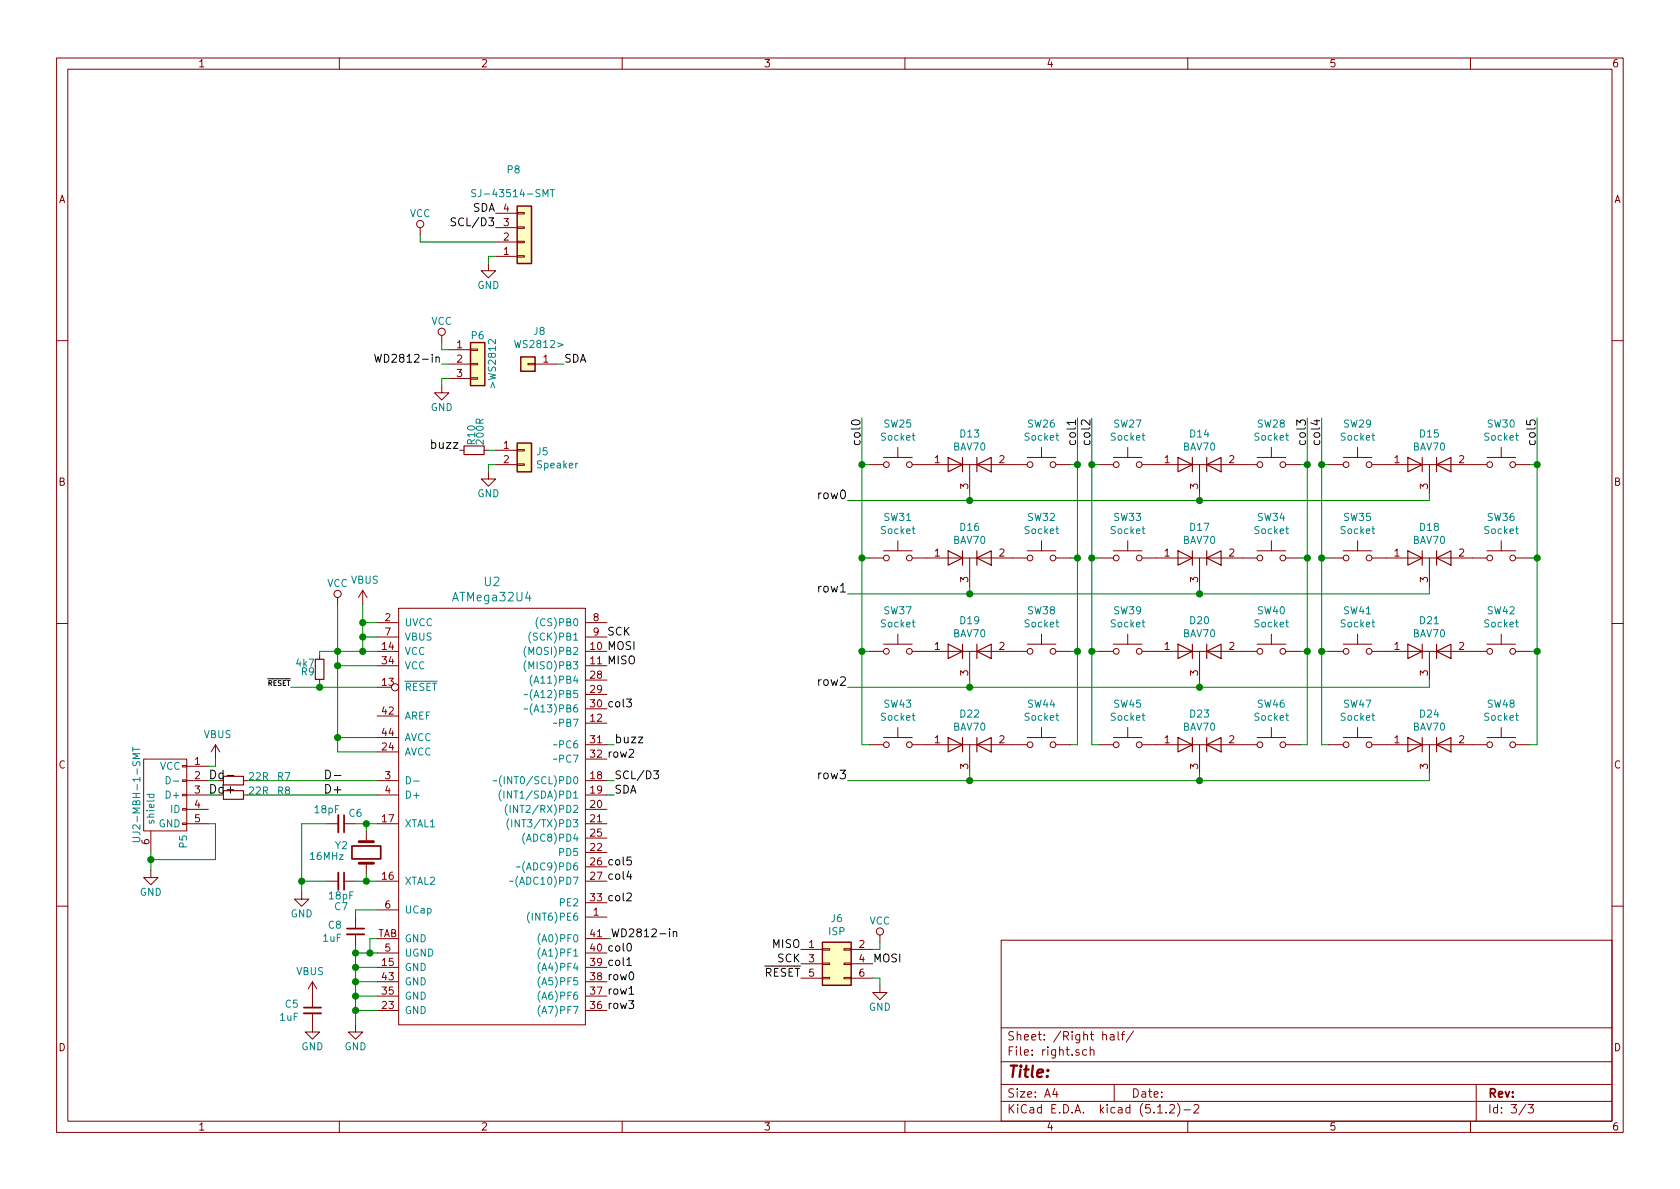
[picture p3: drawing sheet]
EESchema Schematic File Version 4
LIBS:lets_split_panel-cache
EELAYER 26 0
EELAYER END
$Descr A4 11693 8268
encoding utf-8
Sheet 3 3
Title ""
Date ""
Rev ""
Comp ""
Comment1 ""
Comment2 ""
Comment3 ""
Comment4 ""
$EndDescr
$Comp
L lets_split_panel-rescue:VCC-RESCUE-lets_split_panel #PWR020
U 1 1
P 2925 1625
F 0 "#PWR020" H 2925 1475 50  0001 C CNN
F 1 "VCC" H 2925 1775 50  0000 C CNN
F 2 "" H 2925 1625 50  0000 C CNN
F 3 "" H 2925 1625 50  0000 C CNN
	1    2925 1625
	1    0    0    -1  
$EndComp
$Comp
L lets_split_panel-rescue:GND-RESCUE-lets_split_panel #PWR021
U 1 1
P 3400 1825
F 0 "#PWR021" H 3400 1575 50  0001 C CNN
F 1 "GND" H 3400 1675 50  0000 C CNN
F 2 "" H 3400 1825 50  0000 C CNN
F 3 "" H 3400 1825 50  0000 C CNN
	1    3400 1825
	1    0    0    -1  
$EndComp
Text Label 4225 6625 0    55   ~ 0
col0
Text Label 4225 6725 0    55   ~ 0
col1
Text Label 4225 6275 0    55   ~ 0
col2
Text Label 4225 4925 0    55   ~ 0
col3
Text Label 4225 6125 0    55   ~ 0
col4
Text Label 4225 6025 0    55   ~ 0
col5
Text Label 4225 7025 0    55   ~ 0
row3
Text Label 4225 5275 0    55   ~ 0
row2
Text Label 4225 6925 0    55   ~ 0
row1
Text Label 4225 6825 0    55   ~ 0
row0
$Comp
L lets_split_panel-rescue:VCC-RESCUE-lets_split_panel #PWR022
U 1 1
P 2350 4200
F 0 "#PWR022" H 2350 4050 50  0001 C CNN
F 1 "VCC" H 2350 4350 50  0000 C CNN
F 2 "" H 2350 4200 50  0000 C CNN
F 3 "" H 2350 4200 50  0000 C CNN
	1    2350 4200
	1    0    0    -1  
$EndComp
$Comp
L lets_split_panel-rescue:GND-RESCUE-lets_split_panel #PWR023
U 1 1
P 2475 7125
F 0 "#PWR023" H 2475 6875 50  0001 C CNN
F 1 "GND" H 2475 6975 50  0000 C CNN
F 2 "" H 2475 7125 50  0000 C CNN
F 3 "" H 2475 7125 50  0000 C CNN
	1    2475 7125
	1    0    0    -1  
$EndComp
Text Label 3450 1575 2    55   ~ 0
SCL/D3
Text Label 3450 1475 2    55   ~ 0
SDA
$Comp
L lets_split_panel-rescue:USB_OTG-RESCUE-lets_split-RESCUE-lets_split_panel P5
U 1 1
P 1150 5525
F 0 "P5" H 1475 5400 50  0000 C CNN
F 1 "UJ2-MBH-1-SMT" H 1150 5725 50  0000 C CNN
F 2 "Connectors:USB-Mini-B-SMD" V 1100 5425 50  0001 C CNN
F 3 "" V 1100 5425 50  0000 C CNN
	1    1150 5525
	0    -1   1    0   
$EndComp
$Comp
L lets_split_panel-rescue:Conn_01x03-RESCUE-lets_split_panel P6
U 1 1
P 3325 2525
F 0 "P6" H 3325 2725 50  0000 C CNN
F 1 ">WS2812" V 3425 2525 50  0000 C CNN
F 2 "Wirepads:SMD_PAD_1x03_Pitch2.54mm" H 3325 2525 50  0001 C CNN
F 3 "" H 3325 2525 50  0000 C CNN
	1    3325 2525
	1    0    0    -1  
$EndComp
$Comp
L lets_split_panel-rescue:VCC-RESCUE-lets_split_panel #PWR025
U 1 1
P 3075 2375
F 0 "#PWR025" H 3075 2225 50  0001 C CNN
F 1 "VCC" H 3075 2525 50  0000 C CNN
F 2 "" H 3075 2375 50  0000 C CNN
F 3 "" H 3075 2375 50  0000 C CNN
	1    3075 2375
	1    0    0    -1  
$EndComp
$Comp
L lets_split_panel-rescue:GND-RESCUE-lets_split_panel #PWR026
U 1 1
P 3075 2675
F 0 "#PWR026" H 3075 2425 50  0001 C CNN
F 1 "GND" H 3075 2525 50  0000 C CNN
F 2 "" H 3075 2675 50  0000 C CNN
F 3 "" H 3075 2675 50  0000 C CNN
	1    3075 2675
	1    0    0    -1  
$EndComp
$Comp
L lets_split_panel-rescue:Conn_01x02-RESCUE-lets_split_panel J5
U 1 1
P 3650 3125
F 0 "J5" H 3730 3117 50  0000 L CNN
F 1 "Speaker" H 3730 3026 50  0000 L CNN
F 2 "Buzzers_Beepers:Buzzer_12x9.5RM7.6" H 3650 3125 50  0001 C CNN
F 3 "" H 3650 3125 50  0001 C CNN
	1    3650 3125
	1    0    0    -1  
$EndComp
$Comp
L lets_split_panel-rescue:GND-RESCUE-lets_split_panel #PWR027
U 1 1
P 3400 3275
F 0 "#PWR027" H 3400 3025 50  0001 C CNN
F 1 "GND" H 3400 3125 50  0000 C CNN
F 2 "" H 3400 3275 50  0000 C CNN
F 3 "" H 3400 3275 50  0000 C CNN
	1    3400 3275
	1    0    0    -1  
$EndComp
$Comp
L lets_split_panel-rescue:R_Small-RESCUE-lets_split_panel R10
U 1 1
P 3300 3125
F 0 "R10" H 3330 3145 50  0000 L CNN
F 1 "200R" H 3330 3085 50  0000 L CNN
F 2 "Resistors_SMD:R_0603" H 3300 3125 50  0001 C CNN
F 3 "" H 3300 3125 50  0000 C CNN
	1    3300 3125
	0    -1   -1   0   
$EndComp
$Comp
L lets_split_panel-rescue:Conn_01x04-RESCUE-lets_split_panel P8
U 1 1
P 3650 1675
F 0 "P8" H 3575 1175 50  0000 C CNN
F 1 "SJ-43514-SMT" H 3569 1341 50  0000 C CNN
F 2 "Connectors:SJ-4351X-SMT" H 3650 1675 50  0001 C CNN
F 3 "" H 3650 1675 50  0001 C CNN
	1    3650 1675
	1    0    0    1   
$EndComp
$Comp
L lets_split_panel-rescue:ATMega32U4-RESCUE-lets_split_panel U2
U 1 1
P 2875 4975
AR Path="/5A0E298E" Ref="U2"  Part="1" 
AR Path="/5A0DF911/5A0E298E" Ref="U2"  Part="1" 
F 0 "U2" H 3425 5912 60  0000 C CNN
F 1 "ATMega32U4" H 3425 5806 60  0000 C CNN
F 2 "SeeedOPL-IC-2016:QFN44G-0.5-7X7MM" H 4575 5925 60  0001 C CNN
F 3 "" H 4575 5925 60  0000 C CNN
	1    2875 4975
	1    0    0    -1  
$EndComp
Text Label 4250 6525 0    55   ~ 0
WD2812-in
Text Label 3075 2525 2    55   ~ 0
WD2812-in
Text Label 3925 2525 0    55   ~ 0
SDA
Text Label 4275 5525 0    55   ~ 0
SDA
Text Label 4275 5425 0    55   ~ 0
SCL/D3
Text Label 4275 5175 0    60   ~ 0
buzz
Text Label 3200 3125 2    60   ~ 0
buzz
$Comp
L lets_split_panel-rescue:Crystal-RESCUE-lets_split_panel Y2
U 1 1
P 2550 5925
F 0 "Y2" V 2500 6050 50  0000 L CNN
F 1 "16MHz" V 2575 6075 50  0000 L CNN
F 2 "Crystals:Crystal_SMD_Abracon_ABM3-2pin_5.0x3.2mm" H 2550 5925 50  0001 C CNN
F 3 "" H 2550 5925 50  0001 C CNN
	1    2550 5925
	0    -1   1    0   
$EndComp
$Comp
L lets_split_panel-rescue:R_Small-RESCUE-lets_split_panel R9
U 1 1
P 2225 4650
F 0 "R9" H 2255 4670 50  0000 L CNN
F 1 "4k7" H 2255 4610 50  0000 L CNN
F 2 "Resistors_SMD:R_0603" H 2225 4650 50  0001 C CNN
F 3 "" H 2225 4650 50  0000 C CNN
	1    2225 4650
	-1   0    0    1   
$EndComp
$Comp
L lets_split_panel-rescue:VBUS-RESCUE-lets_split_panel #PWR030
U 1 1
P 2525 4200
F 0 "#PWR030" H 2525 4050 50  0001 C CNN
F 1 "VBUS" H 2540 4373 50  0000 C CNN
F 2 "" H 2525 4200 50  0001 C CNN
F 3 "" H 2525 4200 50  0001 C CNN
	1    2525 4200
	1    0    0    -1  
$EndComp
$Comp
L lets_split_panel-rescue:C_Small-RESCUE-lets_split_panel C8
U 1 1
P 2475 6475
F 0 "C8" H 2567 6521 50  0000 L CNN
F 1 "1uF" H 2567 6430 50  0000 L CNN
F 2 "Capacitors_SMD:C_0603" H 2475 6475 50  0001 C CNN
F 3 "" H 2475 6475 50  0001 C CNN
	1    2475 6475
	-1   0    0    -1  
$EndComp
$Comp
L lets_split_panel-rescue:C_Small-RESCUE-lets_split_panel C6
U 1 1
P 2375 5725
F 0 "C6" V 2300 5825 50  0000 C CNN
F 1 "18pF" V 2275 5625 50  0000 C CNN
F 2 "Capacitors_SMD:C_0603" H 2375 5725 50  0001 C CNN
F 3 "" H 2375 5725 50  0001 C CNN
	1    2375 5725
	0    1    1    0   
$EndComp
$Comp
L lets_split_panel-rescue:C_Small-RESCUE-lets_split_panel C7
U 1 1
P 2375 6125
F 0 "C7" V 2550 6125 50  0000 C CNN
F 1 "18pF" V 2475 6125 50  0000 C CNN
F 2 "Capacitors_SMD:C_0603" H 2375 6125 50  0001 C CNN
F 3 "" H 2375 6125 50  0001 C CNN
	1    2375 6125
	0    1    1    0   
$EndComp
$Comp
L lets_split_panel-rescue:R_Small-RESCUE-lets_split_panel R7
U 1 1
P 1625 5425
F 0 "R7" V 1650 5125 50  0000 R CNN
F 1 "22R" V 1650 5325 50  0000 R CNN
F 2 "Resistors_SMD:R_0603" H 1625 5425 50  0001 C CNN
F 3 "" H 1625 5425 50  0000 C CNN
	1    1625 5425
	0    -1   -1   0   
$EndComp
$Comp
L lets_split_panel-rescue:R_Small-RESCUE-lets_split_panel R8
U 1 1
P 1625 5525
F 0 "R8" V 1650 5225 50  0000 R CNN
F 1 "22R" V 1650 5425 50  0000 R CNN
F 2 "Resistors_SMD:R_0603" H 1625 5525 50  0001 C CNN
F 3 "" H 1625 5525 50  0000 C CNN
	1    1625 5525
	0    -1   -1   0   
$EndComp
$Comp
L lets_split_panel-rescue:VBUS-RESCUE-lets_split_panel #PWR031
U 1 1
P 1500 5275
F 0 "#PWR031" H 1500 5125 50  0001 C CNN
F 1 "VBUS" H 1515 5448 50  0000 C CNN
F 2 "" H 1500 5275 50  0001 C CNN
F 3 "" H 1500 5275 50  0001 C CNN
	1    1500 5275
	1    0    0    -1  
$EndComp
$Comp
L lets_split_panel-rescue:GND-RESCUE-lets_split_panel #PWR032
U 1 1
P 2100 6200
F 0 "#PWR032" H 2100 5950 50  0001 C CNN
F 1 "GND" H 2100 6050 50  0000 C CNN
F 2 "" H 2100 6200 50  0000 C CNN
F 3 "" H 2100 6200 50  0000 C CNN
	1    2100 6200
	1    0    0    -1  
$EndComp
$Comp
L lets_split_panel-rescue:GND-RESCUE-lets_split_panel #PWR033
U 1 1
P 1050 6050
F 0 "#PWR033" H 1050 5800 50  0001 C CNN
F 1 "GND" H 1050 5900 50  0000 C CNN
F 2 "" H 1050 6050 50  0000 C CNN
F 3 "" H 1050 6050 50  0000 C CNN
	1    1050 6050
	1    0    0    -1  
$EndComp
$Comp
L lets_split_panel-rescue:C_Small-RESCUE-lets_split_panel C5
U 1 1
P 2175 7025
F 0 "C5" H 2267 7071 50  0000 L CNN
F 1 "1uF" H 2267 6980 50  0000 L CNN
F 2 "Capacitors_SMD:C_0603" H 2175 7025 50  0001 C CNN
F 3 "" H 2175 7025 50  0001 C CNN
	1    2175 7025
	-1   0    0    -1  
$EndComp
Wire Wire Line
	2925 1675 3450 1675
Wire Wire Line
	2475 6575 2475 6625
Wire Wire Line
	2475 6925 2625 6925
Connection ~ 2475 7025
Wire Wire Line
	2475 6825 2625 6825
Connection ~ 2475 6925
Wire Wire Line
	2225 4525 2350 4525
Wire Wire Line
	2350 4200 2350 4525
Wire Wire Line
	3400 1825 3400 1775
Wire Wire Line
	3400 1775 3450 1775
Wire Wire Line
	2925 1625 2925 1675
Wire Wire Line
	3075 2375 3075 2425
Wire Wire Line
	3075 2425 3125 2425
Wire Wire Line
	3075 2675 3075 2625
Wire Wire Line
	3075 2625 3125 2625
Wire Wire Line
	3450 3225 3400 3225
Wire Wire Line
	3400 3225 3400 3275
Wire Wire Line
	3400 3125 3450 3125
Wire Wire Line
	3075 2525 3125 2525
Wire Wire Line
	2475 6725 2625 6725
Connection ~ 2475 6825
Wire Wire Line
	2475 6625 2575 6625
Connection ~ 2475 6725
Wire Wire Line
	3925 2525 3875 2525
Wire Wire Line
	4275 5425 4225 5425
Wire Wire Line
	4225 5525 4275 5525
Wire Wire Line
	4275 5175 4225 5175
Wire Wire Line
	2350 4625 2625 4625
Connection ~ 2350 4525
Wire Wire Line
	2350 5225 2625 5225
Connection ~ 2350 4625
Wire Wire Line
	2625 5125 2350 5125
Connection ~ 2350 5125
Wire Wire Line
	2550 5775 2550 5725
Wire Wire Line
	2475 5725 2550 5725
Wire Wire Line
	2550 6075 2550 6125
Wire Wire Line
	2475 6125 2550 6125
Wire Wire Line
	2225 4775 2225 4750
Connection ~ 2225 4775
Wire Wire Line
	2225 4525 2225 4550
Wire Wire Line
	2525 4200 2525 4325
Wire Wire Line
	2525 4425 2625 4425
Wire Wire Line
	2625 4325 2525 4325
Connection ~ 2525 4325
Wire Wire Line
	2475 6375 2475 6325
Wire Wire Line
	2475 6325 2625 6325
Connection ~ 2475 6625
Connection ~ 2550 6125
Connection ~ 2550 5725
Connection ~ 2100 6125
Wire Wire Line
	1725 5425 2625 5425
Wire Wire Line
	2625 5525 1725 5525
Wire Wire Line
	1450 5325 1500 5325
Wire Wire Line
	1500 5325 1500 5275
Wire Wire Line
	1050 5925 1050 5975
Wire Wire Line
	2100 5725 2275 5725
Wire Wire Line
	2275 6125 2100 6125
Wire Wire Line
	2475 7025 2625 7025
Wire Wire Line
	2100 5725 2100 6125
Wire Wire Line
	1050 5975 1500 5975
Wire Wire Line
	1500 5975 1500 5725
Wire Wire Line
	1500 5725 1450 5725
Connection ~ 1050 5975
$Comp
L lets_split_panel-rescue:VBUS-RESCUE-lets_split_panel #PWR034
U 1 1
P 2175 6925
F 0 "#PWR034" H 2175 6775 50  0001 C CNN
F 1 "VBUS" H 2190 7098 50  0000 C CNN
F 2 "" H 2175 6925 50  0001 C CNN
F 3 "" H 2175 6925 50  0001 C CNN
	1    2175 6925
	-1   0    0    -1  
$EndComp
$Comp
L lets_split_panel-rescue:GND-RESCUE-lets_split_panel #PWR035
U 1 1
P 2175 7125
F 0 "#PWR035" H 2175 6875 50  0001 C CNN
F 1 "GND" H 2175 6975 50  0000 C CNN
F 2 "" H 2175 7125 50  0000 C CNN
F 3 "" H 2175 7125 50  0000 C CNN
	1    2175 7125
	-1   0    0    -1  
$EndComp
Wire Wire Line
	2625 6525 2575 6525
Wire Wire Line
	2575 6525 2575 6625
Connection ~ 2575 6625
Text Label 2250 5425 0    60   ~ 0
D-
Text Label 2250 5525 0    60   ~ 0
D+
Connection ~ 2525 4525
Connection ~ 2525 4425
Wire Wire Line
	4225 6525 4250 6525
$Comp
L lets_split_panel-rescue:Conn_02x03_Odd_Even-RESCUE-lets_split_panel J6
U 1 1
P 5775 6700
F 0 "J6" H 5825 7017 50  0000 C CNN
F 1 "ISP" H 5825 6926 50  0000 C CNN
F 2 "Pin_Headers:Pin_Header_Straight_2x03_Pitch2.54mm" H 5775 6700 50  0001 C CNN
F 3 "" H 5775 6700 50  0001 C CNN
	1    5775 6700
	1    0    0    -1  
$EndComp
Text Label 5575 6800 2    55   ~ 0
~RESET
Text Label 5575 6700 2    55   ~ 0
SCK
Text Label 2025 4775 2    35   ~ 0
~RESET
Text Label 4225 4525 0    55   ~ 0
MOSI
Text Label 4225 4625 0    55   ~ 0
MISO
Text Label 4225 4425 0    55   ~ 0
SCK
Wire Wire Line
	6075 6800 6125 6800
Wire Wire Line
	6125 6800 6125 6850
Wire Wire Line
	6075 6600 6125 6600
Wire Wire Line
	6125 6600 6125 6550
$Comp
L lets_split_panel-rescue:VCC-RESCUE-lets_split_panel #PWR037
U 1 1
P 6125 6550
F 0 "#PWR037" H 6125 6400 50  0001 C CNN
F 1 "VCC" H 6125 6700 50  0000 C CNN
F 2 "" H 6125 6550 50  0000 C CNN
F 3 "" H 6125 6550 50  0000 C CNN
	1    6125 6550
	1    0    0    -1  
$EndComp
$Comp
L lets_split_panel-rescue:GND-RESCUE-lets_split_panel #PWR038
U 1 1
P 6125 6850
F 0 "#PWR038" H 6125 6600 50  0001 C CNN
F 1 "GND" H 6125 6700 50  0000 C CNN
F 2 "" H 6125 6850 50  0000 C CNN
F 3 "" H 6125 6850 50  0000 C CNN
	1    6125 6850
	1    0    0    -1  
$EndComp
Text Label 5575 6600 2    55   ~ 0
MISO
Text Label 6075 6700 0    55   ~ 0
MOSI
Text Label 1450 5425 0    60   ~ 0
Dd-
Wire Wire Line
	1450 5425 1525 5425
Text Label 1450 5525 0    60   ~ 0
Dd+
Wire Wire Line
	1450 5525 1525 5525
$Comp
L lets_split_panel-rescue:Conn_01x01-RESCUE-lets_split_panel J8
U 1 1
P 3675 2525
F 0 "J8" H 3595 2300 50  0000 C CNN
F 1 "WS2812>" H 3595 2391 50  0000 C CNN
F 2 "Pin_Headers:Pin_Header_Straight_1x01_Pitch2.54mm" H 3675 2525 50  0001 C CNN
F 3 "~" H 3675 2525 50  0001 C CNN
	1    3675 2525
	-1   0    0    1   
$EndComp
Text Label 5900 5425 2    60   ~ 0
row3
Text Label 5900 4125 2    60   ~ 0
row1
Text Label 5900 3475 2    60   ~ 0
row0
Text Label 7500 2900 3    60   ~ 0
col1
Text Label 6000 2900 3    60   ~ 0
col0
Text Label 9100 2900 3    60   ~ 0
col3
Text Label 5900 4775 2    60   ~ 0
row2
Text Label 7600 2900 3    60   ~ 0
col2
Text Label 9200 2900 3    60   ~ 0
col4
Text Label 10700 2900 3    60   ~ 0
col5
$Comp
L device:D_x2_KCom_AAK D13
U 1 1
P 6750 3225
F 0 "D13" H 6750 3441 50  0000 C CNN
F 1 "BAV70" H 6750 3350 50  0000 C CNN
F 2 "TO_SOT_Packages_SMD:SOT-23" H 6750 3225 50  0001 C CNN
F 3 "" H 6750 3225 50  0001 C CNN
	1    6750 3225
	1    0    0    -1  
$EndComp
$Comp
L lets_split_panel-rescue:SW_Push-RESCUE-lets_split_panel SW25
U 1 1
P 6250 3225
F 0 "SW25" H 6250 3510 50  0000 C CNN
F 1 "Socket" H 6250 3419 50  0000 C CNN
F 2 "CherryMX:Kailh-socket" H 6250 3425 50  0001 C CNN
F 3 "" H 6250 3425 50  0001 C CNN
	1    6250 3225
	1    0    0    -1  
$EndComp
Wire Wire Line
	6050 3225 6000 3225
Wire Wire Line
	6000 2900 6000 3225
Wire Wire Line
	7500 2900 7500 3225
Wire Wire Line
	7500 3225 7450 3225
Wire Wire Line
	6750 3425 6750 3475
Wire Wire Line
	5900 3475 6750 3475
$Comp
L device:D_x2_KCom_AAK D14
U 1 1
P 8350 3225
F 0 "D14" H 8350 3441 50  0000 C CNN
F 1 "BAV70" H 8350 3350 50  0000 C CNN
F 2 "TO_SOT_Packages_SMD:SOT-23" H 8350 3225 50  0001 C CNN
F 3 "" H 8350 3225 50  0001 C CNN
	1    8350 3225
	1    0    0    -1  
$EndComp
Wire Wire Line
	7650 3225 7600 3225
Wire Wire Line
	7600 2900 7600 3225
Wire Wire Line
	9100 2900 9100 3225
Wire Wire Line
	9100 3225 9050 3225
Wire Wire Line
	8350 3475 8350 3425
$Comp
L device:D_x2_KCom_AAK D15
U 1 1
P 9950 3225
F 0 "D15" H 9950 3441 50  0000 C CNN
F 1 "BAV70" H 9950 3350 50  0000 C CNN
F 2 "TO_SOT_Packages_SMD:SOT-23" H 9950 3225 50  0001 C CNN
F 3 "" H 9950 3225 50  0001 C CNN
	1    9950 3225
	1    0    0    -1  
$EndComp
Wire Wire Line
	9250 3225 9200 3225
Wire Wire Line
	9200 2900 9200 3225
Wire Wire Line
	10700 2900 10700 3225
Wire Wire Line
	10700 3225 10650 3225
Wire Wire Line
	9950 3475 9950 3425
Connection ~ 6750 3475
Connection ~ 8350 3475
$Comp
L lets_split_panel-rescue:SW_Push-RESCUE-lets_split_panel SW26
U 1 1
P 7250 3225
F 0 "SW26" H 7250 3510 50  0000 C CNN
F 1 "Socket" H 7250 3419 50  0000 C CNN
F 2 "CherryMX:Kailh-socket" H 7250 3425 50  0001 C CNN
F 3 "" H 7250 3425 50  0001 C CNN
	1    7250 3225
	1    0    0    -1  
$EndComp
$Comp
L lets_split_panel-rescue:SW_Push-RESCUE-lets_split_panel SW27
U 1 1
P 7850 3225
F 0 "SW27" H 7850 3510 50  0000 C CNN
F 1 "Socket" H 7850 3419 50  0000 C CNN
F 2 "CherryMX:Kailh-socket" H 7850 3425 50  0001 C CNN
F 3 "" H 7850 3425 50  0001 C CNN
	1    7850 3225
	1    0    0    -1  
$EndComp
$Comp
L lets_split_panel-rescue:SW_Push-RESCUE-lets_split_panel SW28
U 1 1
P 8850 3225
F 0 "SW28" H 8850 3510 50  0000 C CNN
F 1 "Socket" H 8850 3419 50  0000 C CNN
F 2 "CherryMX:Kailh-socket" H 8850 3425 50  0001 C CNN
F 3 "" H 8850 3425 50  0001 C CNN
	1    8850 3225
	1    0    0    -1  
$EndComp
$Comp
L lets_split_panel-rescue:SW_Push-RESCUE-lets_split_panel SW29
U 1 1
P 9450 3225
F 0 "SW29" H 9450 3510 50  0000 C CNN
F 1 "Socket" H 9450 3419 50  0000 C CNN
F 2 "CherryMX:Kailh-socket" H 9450 3425 50  0001 C CNN
F 3 "" H 9450 3425 50  0001 C CNN
	1    9450 3225
	1    0    0    -1  
$EndComp
$Comp
L lets_split_panel-rescue:SW_Push-RESCUE-lets_split_panel SW30
U 1 1
P 10450 3225
F 0 "SW30" H 10450 3510 50  0000 C CNN
F 1 "Socket" H 10450 3419 50  0000 C CNN
F 2 "CherryMX:Kailh-socket" H 10450 3425 50  0001 C CNN
F 3 "" H 10450 3425 50  0001 C CNN
	1    10450 3225
	1    0    0    -1  
$EndComp
$Comp
L device:D_x2_KCom_AAK D16
U 1 1
P 6750 3875
F 0 "D16" H 6750 4091 50  0000 C CNN
F 1 "BAV70" H 6750 4000 50  0000 C CNN
F 2 "TO_SOT_Packages_SMD:SOT-23" H 6750 3875 50  0001 C CNN
F 3 "" H 6750 3875 50  0001 C CNN
	1    6750 3875
	1    0    0    -1  
$EndComp
$Comp
L lets_split_panel-rescue:SW_Push-RESCUE-lets_split_panel SW31
U 1 1
P 6250 3875
F 0 "SW31" H 6250 4160 50  0000 C CNN
F 1 "Socket" H 6250 4069 50  0000 C CNN
F 2 "CherryMX:Kailh-socket" H 6250 4075 50  0001 C CNN
F 3 "" H 6250 4075 50  0001 C CNN
	1    6250 3875
	1    0    0    -1  
$EndComp
Wire Wire Line
	6050 3875 6000 3875
Wire Wire Line
	7500 3875 7450 3875
Wire Wire Line
	6750 4075 6750 4125
Wire Wire Line
	5900 4125 6750 4125
$Comp
L device:D_x2_KCom_AAK D17
U 1 1
P 8350 3875
F 0 "D17" H 8350 4091 50  0000 C CNN
F 1 "BAV70" H 8350 4000 50  0000 C CNN
F 2 "TO_SOT_Packages_SMD:SOT-23" H 8350 3875 50  0001 C CNN
F 3 "" H 8350 3875 50  0001 C CNN
	1    8350 3875
	1    0    0    -1  
$EndComp
Wire Wire Line
	7600 3875 7650 3875
Wire Wire Line
	9100 3875 9050 3875
Wire Wire Line
	8350 4125 8350 4075
$Comp
L device:D_x2_KCom_AAK D18
U 1 1
P 9950 3875
F 0 "D18" H 9950 4091 50  0000 C CNN
F 1 "BAV70" H 9950 4000 50  0000 C CNN
F 2 "TO_SOT_Packages_SMD:SOT-23" H 9950 3875 50  0001 C CNN
F 3 "" H 9950 3875 50  0001 C CNN
	1    9950 3875
	1    0    0    -1  
$EndComp
Wire Wire Line
	9250 3875 9200 3875
Wire Wire Line
	10700 3875 10650 3875
Wire Wire Line
	9950 4125 9950 4075
Connection ~ 6750 4125
Connection ~ 8350 4125
$Comp
L lets_split_panel-rescue:SW_Push-RESCUE-lets_split_panel SW32
U 1 1
P 7250 3875
F 0 "SW32" H 7250 4160 50  0000 C CNN
F 1 "Socket" H 7250 4069 50  0000 C CNN
F 2 "CherryMX:Kailh-socket" H 7250 4075 50  0001 C CNN
F 3 "" H 7250 4075 50  0001 C CNN
	1    7250 3875
	1    0    0    -1  
$EndComp
$Comp
L lets_split_panel-rescue:SW_Push-RESCUE-lets_split_panel SW33
U 1 1
P 7850 3875
F 0 "SW33" H 7850 4160 50  0000 C CNN
F 1 "Socket" H 7850 4069 50  0000 C CNN
F 2 "CherryMX:Kailh-socket" H 7850 4075 50  0001 C CNN
F 3 "" H 7850 4075 50  0001 C CNN
	1    7850 3875
	1    0    0    -1  
$EndComp
$Comp
L lets_split_panel-rescue:SW_Push-RESCUE-lets_split_panel SW34
U 1 1
P 8850 3875
F 0 "SW34" H 8850 4160 50  0000 C CNN
F 1 "Socket" H 8850 4069 50  0000 C CNN
F 2 "CherryMX:Kailh-socket" H 8850 4075 50  0001 C CNN
F 3 "" H 8850 4075 50  0001 C CNN
	1    8850 3875
	1    0    0    -1  
$EndComp
$Comp
L lets_split_panel-rescue:SW_Push-RESCUE-lets_split_panel SW35
U 1 1
P 9450 3875
F 0 "SW35" H 9450 4160 50  0000 C CNN
F 1 "Socket" H 9450 4069 50  0000 C CNN
F 2 "CherryMX:Kailh-socket" H 9450 4075 50  0001 C CNN
F 3 "" H 9450 4075 50  0001 C CNN
	1    9450 3875
	1    0    0    -1  
$EndComp
$Comp
L lets_split_panel-rescue:SW_Push-RESCUE-lets_split_panel SW36
U 1 1
P 10450 3875
F 0 "SW36" H 10450 4160 50  0000 C CNN
F 1 "Socket" H 10450 4069 50  0000 C CNN
F 2 "CherryMX:Kailh-socket" H 10450 4075 50  0001 C CNN
F 3 "" H 10450 4075 50  0001 C CNN
	1    10450 3875
	1    0    0    -1  
$EndComp
$Comp
L device:D_x2_KCom_AAK D19
U 1 1
P 6750 4525
F 0 "D19" H 6750 4741 50  0000 C CNN
F 1 "BAV70" H 6750 4650 50  0000 C CNN
F 2 "TO_SOT_Packages_SMD:SOT-23" H 6750 4525 50  0001 C CNN
F 3 "" H 6750 4525 50  0001 C CNN
	1    6750 4525
	1    0    0    -1  
$EndComp
$Comp
L lets_split_panel-rescue:SW_Push-RESCUE-lets_split_panel SW37
U 1 1
P 6250 4525
F 0 "SW37" H 6250 4810 50  0000 C CNN
F 1 "Socket" H 6250 4719 50  0000 C CNN
F 2 "CherryMX:Kailh-socket" H 6250 4725 50  0001 C CNN
F 3 "" H 6250 4725 50  0001 C CNN
	1    6250 4525
	1    0    0    -1  
$EndComp
Wire Wire Line
	6050 4525 6000 4525
Wire Wire Line
	7500 4525 7450 4525
Wire Wire Line
	6750 4725 6750 4775
Wire Wire Line
	5900 4775 6750 4775
$Comp
L device:D_x2_KCom_AAK D20
U 1 1
P 8350 4525
F 0 "D20" H 8350 4741 50  0000 C CNN
F 1 "BAV70" H 8350 4650 50  0000 C CNN
F 2 "TO_SOT_Packages_SMD:SOT-23" H 8350 4525 50  0001 C CNN
F 3 "" H 8350 4525 50  0001 C CNN
	1    8350 4525
	1    0    0    -1  
$EndComp
Wire Wire Line
	7600 4525 7650 4525
Wire Wire Line
	9100 4525 9050 4525
Wire Wire Line
	8350 4775 8350 4725
$Comp
L device:D_x2_KCom_AAK D21
U 1 1
P 9950 4525
F 0 "D21" H 9950 4741 50  0000 C CNN
F 1 "BAV70" H 9950 4650 50  0000 C CNN
F 2 "TO_SOT_Packages_SMD:SOT-23" H 9950 4525 50  0001 C CNN
F 3 "" H 9950 4525 50  0001 C CNN
	1    9950 4525
	1    0    0    -1  
$EndComp
Wire Wire Line
	9250 4525 9200 4525
Wire Wire Line
	10700 4525 10650 4525
Wire Wire Line
	9950 4775 9950 4725
Connection ~ 6750 4775
Connection ~ 8350 4775
$Comp
L lets_split_panel-rescue:SW_Push-RESCUE-lets_split_panel SW38
U 1 1
P 7250 4525
F 0 "SW38" H 7250 4810 50  0000 C CNN
F 1 "Socket" H 7250 4719 50  0000 C CNN
F 2 "CherryMX:Kailh-socket" H 7250 4725 50  0001 C CNN
F 3 "" H 7250 4725 50  0001 C CNN
	1    7250 4525
	1    0    0    -1  
$EndComp
$Comp
L lets_split_panel-rescue:SW_Push-RESCUE-lets_split_panel SW39
U 1 1
P 7850 4525
F 0 "SW39" H 7850 4810 50  0000 C CNN
F 1 "Socket" H 7850 4719 50  0000 C CNN
F 2 "CherryMX:Kailh-socket" H 7850 4725 50  0001 C CNN
F 3 "" H 7850 4725 50  0001 C CNN
	1    7850 4525
	1    0    0    -1  
$EndComp
$Comp
L lets_split_panel-rescue:SW_Push-RESCUE-lets_split_panel SW40
U 1 1
P 8850 4525
F 0 "SW40" H 8850 4810 50  0000 C CNN
F 1 "Socket" H 8850 4719 50  0000 C CNN
F 2 "CherryMX:Kailh-socket" H 8850 4725 50  0001 C CNN
F 3 "" H 8850 4725 50  0001 C CNN
	1    8850 4525
	1    0    0    -1  
$EndComp
$Comp
L lets_split_panel-rescue:SW_Push-RESCUE-lets_split_panel SW41
U 1 1
P 9450 4525
F 0 "SW41" H 9450 4810 50  0000 C CNN
F 1 "Socket" H 9450 4719 50  0000 C CNN
F 2 "CherryMX:Kailh-socket" H 9450 4725 50  0001 C CNN
F 3 "" H 9450 4725 50  0001 C CNN
	1    9450 4525
	1    0    0    -1  
$EndComp
$Comp
L lets_split_panel-rescue:SW_Push-RESCUE-lets_split_panel SW42
U 1 1
P 10450 4525
F 0 "SW42" H 10450 4810 50  0000 C CNN
F 1 "Socket" H 10450 4719 50  0000 C CNN
F 2 "CherryMX:Kailh-socket" H 10450 4725 50  0001 C CNN
F 3 "" H 10450 4725 50  0001 C CNN
	1    10450 4525
	1    0    0    -1  
$EndComp
$Comp
L device:D_x2_KCom_AAK D22
U 1 1
P 6750 5175
F 0 "D22" H 6750 5391 50  0000 C CNN
F 1 "BAV70" H 6750 5300 50  0000 C CNN
F 2 "TO_SOT_Packages_SMD:SOT-23" H 6750 5175 50  0001 C CNN
F 3 "" H 6750 5175 50  0001 C CNN
	1    6750 5175
	1    0    0    -1  
$EndComp
$Comp
L lets_split_panel-rescue:SW_Push-RESCUE-lets_split_panel SW43
U 1 1
P 6250 5175
F 0 "SW43" H 6250 5460 50  0000 C CNN
F 1 "Socket" H 6250 5369 50  0000 C CNN
F 2 "CherryMX:Kailh-socket" H 6250 5375 50  0001 C CNN
F 3 "" H 6250 5375 50  0001 C CNN
	1    6250 5175
	1    0    0    -1  
$EndComp
Wire Wire Line
	6000 5175 6050 5175
Wire Wire Line
	7500 5175 7450 5175
Wire Wire Line
	6750 5375 6750 5425
Wire Wire Line
	5900 5425 6750 5425
$Comp
L device:D_x2_KCom_AAK D23
U 1 1
P 8350 5175
F 0 "D23" H 8350 5391 50  0000 C CNN
F 1 "BAV70" H 8350 5300 50  0000 C CNN
F 2 "TO_SOT_Packages_SMD:SOT-23" H 8350 5175 50  0001 C CNN
F 3 "" H 8350 5175 50  0001 C CNN
	1    8350 5175
	1    0    0    -1  
$EndComp
Wire Wire Line
	7600 5175 7650 5175
Wire Wire Line
	9100 5175 9050 5175
Wire Wire Line
	8350 5425 8350 5375
$Comp
L device:D_x2_KCom_AAK D24
U 1 1
P 9950 5175
F 0 "D24" H 9950 5391 50  0000 C CNN
F 1 "BAV70" H 9950 5300 50  0000 C CNN
F 2 "TO_SOT_Packages_SMD:SOT-23" H 9950 5175 50  0001 C CNN
F 3 "" H 9950 5175 50  0001 C CNN
	1    9950 5175
	1    0    0    -1  
$EndComp
Wire Wire Line
	9200 5175 9250 5175
Wire Wire Line
	10700 5175 10650 5175
Wire Wire Line
	9950 5425 9950 5375
Connection ~ 6750 5425
Connection ~ 8350 5425
$Comp
L lets_split_panel-rescue:SW_Push-RESCUE-lets_split_panel SW44
U 1 1
P 7250 5175
F 0 "SW44" H 7250 5460 50  0000 C CNN
F 1 "Socket" H 7250 5369 50  0000 C CNN
F 2 "CherryMX:Kailh-socket" H 7250 5375 50  0001 C CNN
F 3 "" H 7250 5375 50  0001 C CNN
	1    7250 5175
	1    0    0    -1  
$EndComp
$Comp
L lets_split_panel-rescue:SW_Push-RESCUE-lets_split_panel SW45
U 1 1
P 7850 5175
F 0 "SW45" H 7850 5460 50  0000 C CNN
F 1 "Socket" H 7850 5369 50  0000 C CNN
F 2 "CherryMX:Kailh-socket" H 7850 5375 50  0001 C CNN
F 3 "" H 7850 5375 50  0001 C CNN
	1    7850 5175
	1    0    0    -1  
$EndComp
$Comp
L lets_split_panel-rescue:SW_Push-RESCUE-lets_split_panel SW46
U 1 1
P 8850 5175
F 0 "SW46" H 8850 5460 50  0000 C CNN
F 1 "Socket" H 8850 5369 50  0000 C CNN
F 2 "CherryMX:Kailh-socket" H 8850 5375 50  0001 C CNN
F 3 "" H 8850 5375 50  0001 C CNN
	1    8850 5175
	1    0    0    -1  
$EndComp
$Comp
L lets_split_panel-rescue:SW_Push-RESCUE-lets_split_panel SW47
U 1 1
P 9450 5175
F 0 "SW47" H 9450 5460 50  0000 C CNN
F 1 "Socket" H 9450 5369 50  0000 C CNN
F 2 "CherryMX:Kailh-socket" H 9450 5375 50  0001 C CNN
F 3 "" H 9450 5375 50  0001 C CNN
	1    9450 5175
	1    0    0    -1  
$EndComp
$Comp
L lets_split_panel-rescue:SW_Push-RESCUE-lets_split_panel SW48
U 1 1
P 10450 5175
F 0 "SW48" H 10450 5460 50  0000 C CNN
F 1 "Socket" H 10450 5369 50  0000 C CNN
F 2 "CherryMX:Kailh-socket" H 10450 5375 50  0001 C CNN
F 3 "" H 10450 5375 50  0001 C CNN
	1    10450 5175
	1    0    0    -1  
$EndComp
Connection ~ 6000 4525
Connection ~ 6000 3875
Connection ~ 6000 3225
Connection ~ 7500 3225
Connection ~ 7600 3225
Connection ~ 7500 3875
Connection ~ 7600 3875
Connection ~ 7500 4525
Connection ~ 7600 4525
Connection ~ 9100 3225
Connection ~ 9100 3875
Connection ~ 9100 4525
Connection ~ 9200 4525
Connection ~ 9200 3875
Connection ~ 9200 3225
Connection ~ 10700 4525
Connection ~ 10700 3875
Connection ~ 10700 3225
Wire Wire Line
	2025 4775 2225 4775
Wire Wire Line
	2475 7025 2475 7125
Wire Wire Line
	2475 6925 2475 7025
Wire Wire Line
	2475 6825 2475 6925
Wire Wire Line
	2475 6725 2475 6825
Wire Wire Line
	2350 4525 2525 4525
Wire Wire Line
	2350 4525 2350 4625
Wire Wire Line
	2350 4625 2350 5125
Wire Wire Line
	2350 5125 2350 5225
Wire Wire Line
	2225 4775 2625 4775
Wire Wire Line
	2525 4325 2525 4425
Wire Wire Line
	2475 6625 2475 6725
Wire Wire Line
	2550 6125 2625 6125
Wire Wire Line
	2550 5725 2625 5725
Wire Wire Line
	2100 6125 2100 6200
Wire Wire Line
	1050 5975 1050 6050
Wire Wire Line
	2575 6625 2625 6625
Wire Wire Line
	2525 4525 2625 4525
Wire Wire Line
	2525 4425 2525 4525
Wire Wire Line
	6750 3475 8350 3475
Wire Wire Line
	8350 3475 9950 3475
Wire Wire Line
	6750 4125 8350 4125
Wire Wire Line
	8350 4125 9950 4125
Wire Wire Line
	6750 4775 8350 4775
Wire Wire Line
	8350 4775 9950 4775
Wire Wire Line
	6750 5425 8350 5425
Wire Wire Line
	8350 5425 9950 5425
Wire Wire Line
	6000 4525 6000 5175
Wire Wire Line
	6000 3875 6000 4525
Wire Wire Line
	6000 3225 6000 3875
Wire Wire Line
	7500 3225 7500 3875
Wire Wire Line
	7600 3225 7600 3875
Wire Wire Line
	7500 3875 7500 4525
Wire Wire Line
	7600 3875 7600 4525
Wire Wire Line
	7500 4525 7500 5175
Wire Wire Line
	7600 4525 7600 5175
Wire Wire Line
	9100 3225 9100 3875
Wire Wire Line
	9100 3875 9100 4525
Wire Wire Line
	9100 4525 9100 5175
Wire Wire Line
	9200 4525 9200 5175
Wire Wire Line
	9200 3875 9200 4525
Wire Wire Line
	9200 3225 9200 3875
Wire Wire Line
	10700 4525 10700 5175
Wire Wire Line
	10700 3875 10700 4525
Wire Wire Line
	10700 3225 10700 3875
$EndSCHEMATC
